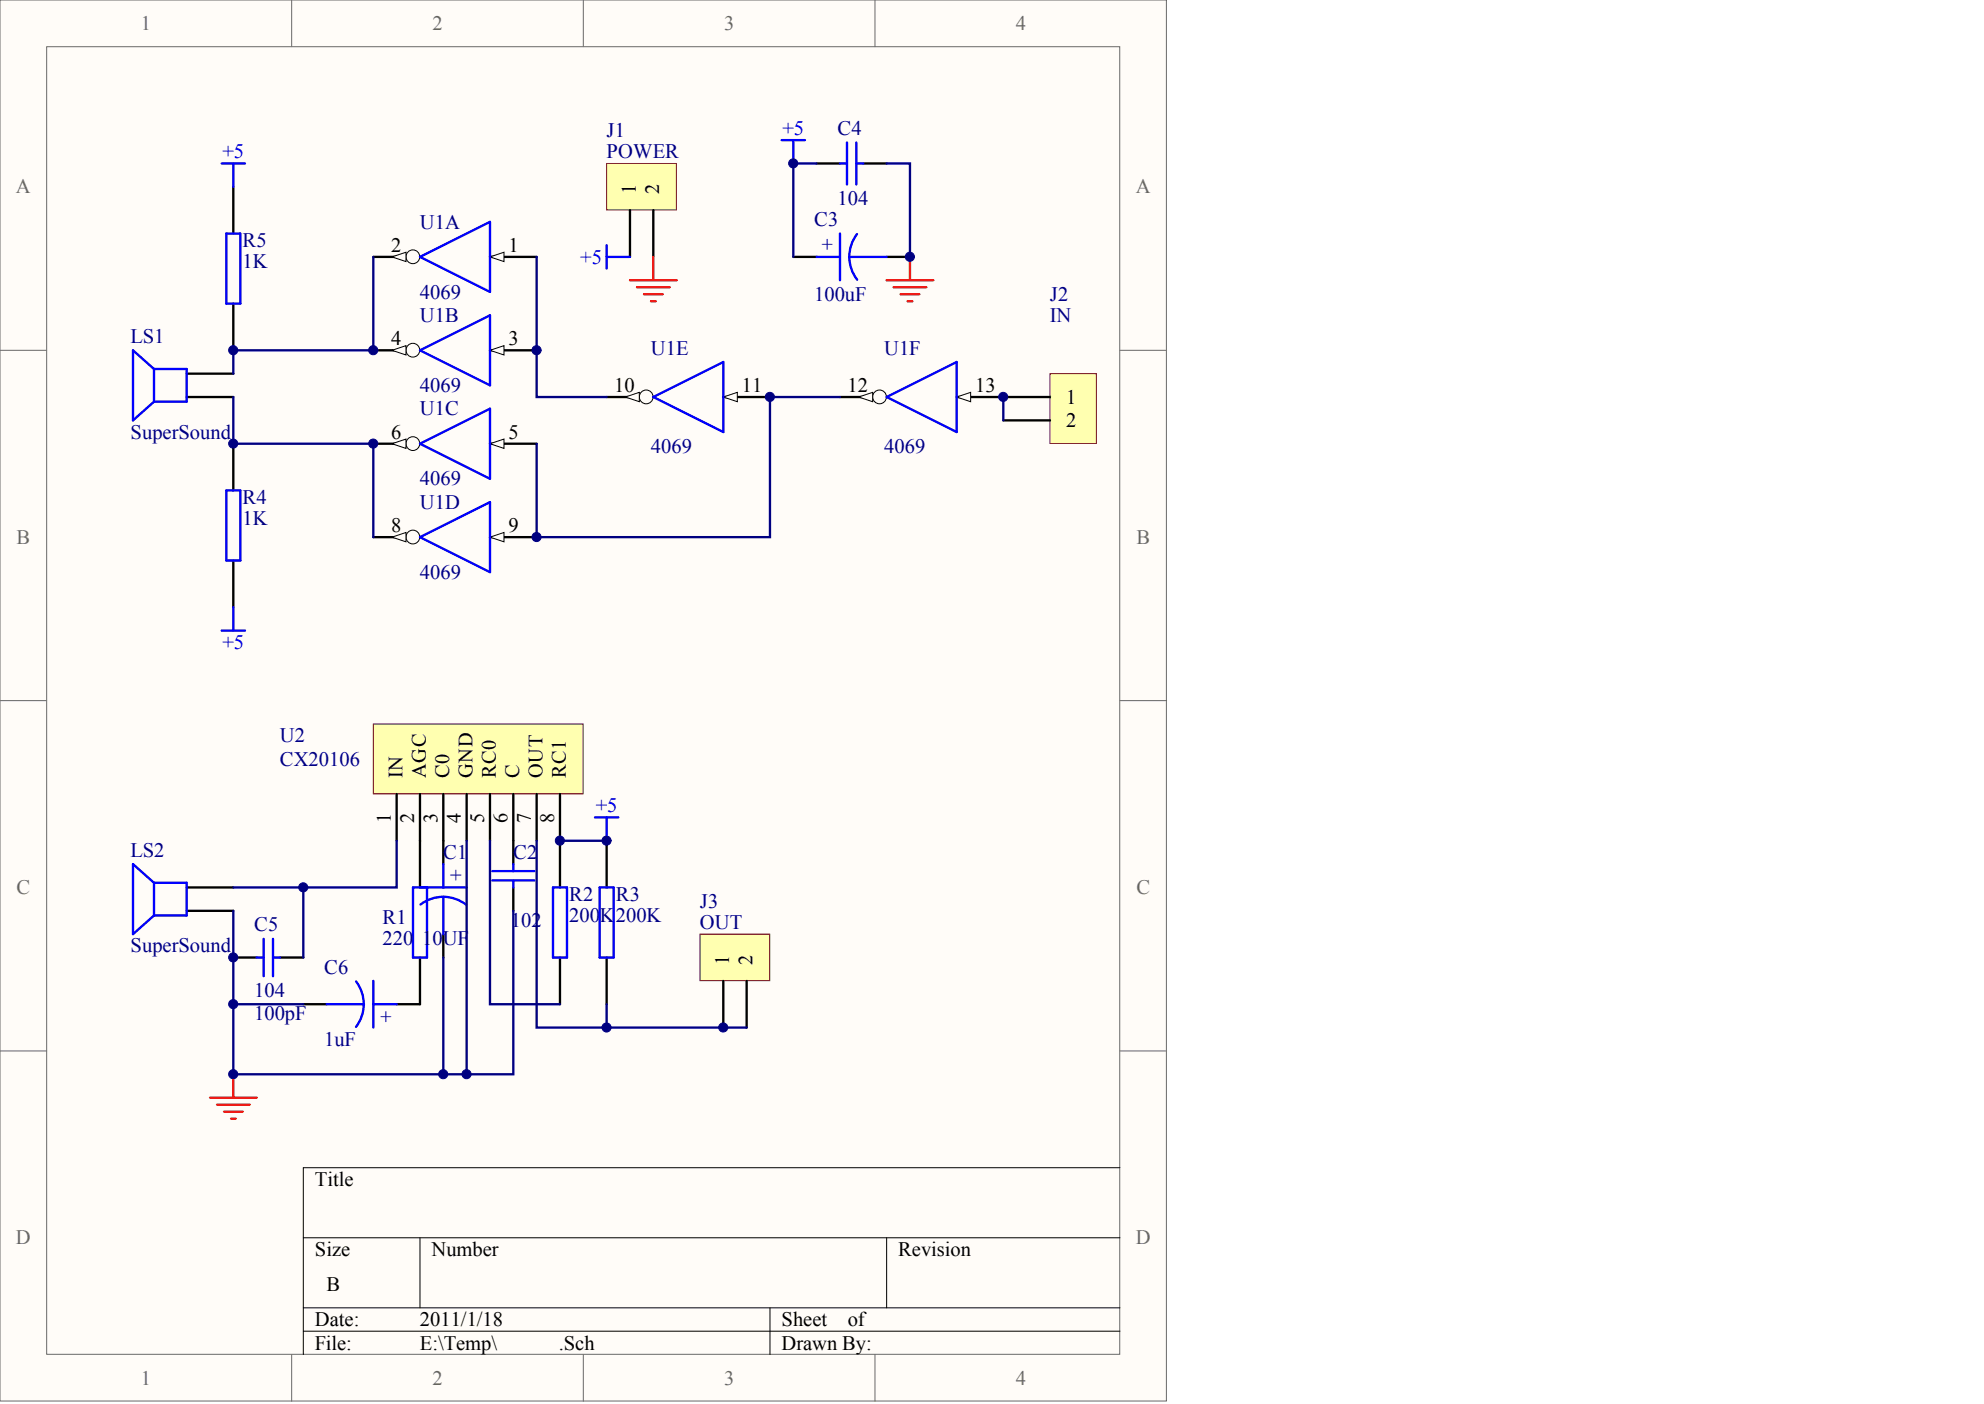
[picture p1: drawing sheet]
<svg xmlns="http://www.w3.org/2000/svg" width="840mm" height="594mm" viewBox="0 0 840 594" stroke-linecap="round" stroke-linejoin="round" font-family="sans-serif">
<g fill="#fffcf8" stroke="#696969" stroke-width=".42">
<path d="M0 0h493.6v592.8h-493.6z"/>
<path d="M19.7 19.8h454.2v553.3h-454.2z"/>
</g>
<path d="M123.4 0v19.8M246.9 0v19.8M370.3 0v19.8M0 148.2h19.7M474 148.2h19.7M0 296.5h19.7M474 296.5h19.7M0 444.7h19.7M474 444.7h19.7M123.4 573.2v19.7M246.9 573.2v19.7M370.3 573.2v19.7" fill="none" stroke="#696969" stroke-width=".42"/>
<path d="M474 494.1h-345.6v79.1M128.4 523.7h345.6M177.7 523.7v29.7M375.2 523.7v29.7M128.4 553.4h345.6M325.8 553.4v19.8M128.4 563.3h345.6" fill="none" stroke="#000" stroke-width=".42"/>
<path d="M79 158.1h19.7M79 168h19.7M404.8 168h19.8" fill="none" stroke="#000" stroke-width=".99"/>
<path d="M65.2 156.1l-8.9-7.9v29.7l8.9-7.9M65.2 156.1v13.9M65.2 156.1h13.8v13.9h-13.8" fill="none" stroke="#00f" stroke-width=".99"/>
<path d="M404.8 168l6-2v4z" fill="#fffcf8" stroke="#000" stroke-width=".42"/>
<path d="M355.5 168h19.7" fill="none" stroke="#000" stroke-width=".99"/>
<circle cx="372.2" cy="167.9" r="2.91" fill="#fffcf8" stroke="#000" stroke-width=".42"/>
<path d="M363.4 168l5.9-2v4z" fill="#fffcf8" stroke="#000" stroke-width=".42"/>
<path d="M375.2 168l29.6-14.8v29.6z" fill="none" stroke="#00f" stroke-width=".99"/>
<path d="M306.1 168h19.7" fill="none" stroke="#000" stroke-width=".99"/>
<path d="M306.1 168l5.9-2v4z" fill="#fffcf8" stroke="#000" stroke-width=".42"/>
<path d="M256.7 168h19.8" fill="none" stroke="#000" stroke-width=".99"/>
<circle cx="273.5" cy="167.9" r="2.91" fill="#fffcf8" stroke="#000" stroke-width=".42"/>
<path d="M264.6 168l6-2v4z" fill="#fffcf8" stroke="#000" stroke-width=".42"/>
<path d="M276.5 168l29.6-14.8v29.6z" fill="none" stroke="#00f" stroke-width=".99"/>
<path d="M207.4 108.7h19.7" fill="none" stroke="#000" stroke-width=".99"/>
<path d="M207.4 108.7l5.9-2v4z" fill="#fffcf8" stroke="#000" stroke-width=".42"/>
<path d="M158 108.7h19.7" fill="none" stroke="#000" stroke-width=".99"/>
<circle cx="174.7" cy="108.7" r="2.91" fill="#fffcf8" stroke="#000" stroke-width=".42"/>
<path d="M165.9 108.7l5.9-2v4z" fill="#fffcf8" stroke="#000" stroke-width=".42"/>
<path d="M177.7 108.7l29.7-14.8v29.6z" fill="none" stroke="#00f" stroke-width=".99"/>
<path d="M207.4 148.2h19.7" fill="none" stroke="#000" stroke-width=".99"/>
<path d="M207.4 148.2l5.9-1.9v3.9z" fill="#fffcf8" stroke="#000" stroke-width=".42"/>
<path d="M158 148.2h19.7" fill="none" stroke="#000" stroke-width=".99"/>
<circle cx="174.7" cy="148.2" r="2.91" fill="#fffcf8" stroke="#000" stroke-width=".42"/>
<path d="M165.9 148.2l5.9-1.9v3.9z" fill="#fffcf8" stroke="#000" stroke-width=".42"/>
<path d="M177.7 148.2l29.7-14.8v29.7z" fill="none" stroke="#00f" stroke-width=".99"/>
<path d="M207.4 187.8h19.7" fill="none" stroke="#000" stroke-width=".99"/>
<path d="M207.4 187.8l5.9-2v3.9z" fill="#fffcf8" stroke="#000" stroke-width=".42"/>
<path d="M158 187.8h19.7" fill="none" stroke="#000" stroke-width=".99"/>
<circle cx="174.7" cy="187.7" r="2.91" fill="#fffcf8" stroke="#000" stroke-width=".42"/>
<path d="M165.9 187.8l5.9-2v3.9z" fill="#fffcf8" stroke="#000" stroke-width=".42"/>
<path d="M177.7 187.8l29.7-14.9v29.7z" fill="none" stroke="#00f" stroke-width=".99"/>
<path d="M207.4 227.3h19.7" fill="none" stroke="#000" stroke-width=".99"/>
<path d="M207.4 227.3l5.9-2v4z" fill="#fffcf8" stroke="#000" stroke-width=".42"/>
<path d="M158 227.3h19.7" fill="none" stroke="#000" stroke-width=".99"/>
<circle cx="174.7" cy="227.2" r="2.91" fill="#fffcf8" stroke="#000" stroke-width=".42"/>
<path d="M165.9 227.3l5.9-2v4z" fill="#fffcf8" stroke="#000" stroke-width=".42"/>
<path d="M177.7 227.3l29.7-14.8v29.6z" fill="none" stroke="#00f" stroke-width=".99"/>
<path d="M227.1 108.7v59.3h29.6M355.5 168h-29.7v59.3h-98.7v-39.5" fill="none" stroke="#000080" stroke-width=".99"/>
<path d="M158 306.3h88.8v29.6h-88.8z" fill="#ffffb0" stroke="#800000" stroke-width=".42"/>
<g fill="none" stroke="#000" stroke-width=".99">
<path d="M167.9 336v19.8M177.7 336v39.5M187.6 336v29.6M197.5 336v19.8M207.4 336v19.8M217.2 336v29.6M227.1 336v19.8M237 336v39.5M256.7 355.8v19.7M79 375.5h19.7M217.2 375.5v9.9M79 385.4h19.7"/>
<path d="M187.6 395.3v9.9M177.7 405.2v19.7h-9.8M237 405.2v19.7M256.7 405.2v19.7M128.4 424.9h9.8"/>
</g>
<g fill="none" stroke="#00f" stroke-width=".99">
<path d="M251.8 345.9h9.9M256.7 345.9v9.9M65.2 373.5l-8.9-7.9v29.7l8.9-7.9M65.2 373.5v13.9M65.2 373.5h13.8v13.9h-13.8M180.7 375.5v29.7h-5.9v-29.7h22.7M187.6 379.5a15.7 15.7 0 0 1 9.6 3.3M187.6 379.5a15.7 15.7 0 0 0-9.7 3.2M187.6 365.6v9.9M187.6 379.5v15.8M208.3 372.6h17.8M208.3 368.6h17.8"/>
<path d="M217.2 365.6v3M217.2 372.6v2.9M234 375.5h5.9v29.7h-5.9zM253.8 375.5h5.9v29.7h-5.9zM150.7 415.3a15.8 15.8 0 0 1 0 19.2M158 415v19.8M138.2 424.9h15.8M158 424.9h9.9"/>
</g>
<path d="M167.9 355.8v19.7h-69.2M207.4 355.8v69.1h29.6M237 355.8h19.7M98.7 424.9h29.7" fill="none" stroke="#000080" stroke-width=".99"/>
<path d="M98.7 454.6v9.9M88.9 464.5h19.7M91.8 467.4h13.9M94.8 470.4h7.9M97.8 473.3h1.9" fill="none" stroke="#f00" stroke-width=".99"/>
<path d="M444.3 158.1h19.7v29.6h-19.7z" fill="#ffffb0" stroke="#800000" stroke-width=".42"/>
<path d="M424.6 168h19.7M424.6 177.9h19.7" fill="none" stroke="#000" stroke-width=".99"/>
<path d="M256.7 69.2h29.6v19.6h-29.6z" fill="#ffffb0" stroke="#800000" stroke-width=".42"/>
<path d="M266.6 88.9v19.8M276.5 88.9v19.8" fill="none" stroke="#000" stroke-width=".99"/>
<path d="M296.2 395.3h29.5v19.6h-29.5z" fill="#ffffb0" stroke="#800000" stroke-width=".42"/>
<path d="M98.7 79.1v19.7M345.6 69.2h9.9M365.3 69.2h9.9M335.7 108.7h9.9M375.2 108.7h9.9M98.7 128.5v19.7M98.7 187.8v19.7M98.7 237.2v19.7M98.7 405.2h9.9M118.5 405.2h9.9M306.1 415v19.8M316 415v19.8" fill="none" stroke="#000" stroke-width=".99"/>
<g fill="none" stroke="#00f" stroke-width=".99">
<path d="M330.8 59.3h9.9M335.7 59.3v9.9M93.8 69.2h9.9M98.7 69.2v9.9M355.5 69.2h2.9M358.4 60.3v17.8M362.4 69.2h2.9M362.4 60.3v17.8M95.8 98.8h5.9v29.7h-5.9zM355.5 98.8v19.8M362.7 99a15.8 15.8 0 0 0-3.3 9.7M256.7 103.8v9.8"/>
<path d="M256.7 108.7h9.9M345.6 108.7h9.9M359.4 108.7h15.8M359.4 108.7a15.8 15.8 0 0 0 3.3 9.6M95.8 207.5h5.9v29.7h-5.9zM98.7 256.9v9.9M93.8 266.8h9.9M111.6 397.3v15.8M115.5 397.3v15.8M108.6 405.2h3M115.5 405.2h3"/>
</g>
<path d="M266.6 118.6h19.8M276.5 108.7v9.9M375.2 118.6h19.8M385.1 108.7v9.9M269.6 121.5h13.8M272.5 124.5h7.9M275.5 127.5h2M378.2 121.5h13.8M381.1 124.5h7.9M384.1 127.5h2" fill="none" stroke="#f00" stroke-width=".99"/>
<path d="M345.6 69.2h-9.9v39.5M375.2 69.2h9.9v39.5M158 108.7v39.5h-59.3v9.9M98.7 168v19.8h59.3v39.5M424.6 168v9.9M197.5 355.8v98.8M227.1 355.8v79h88.9M128.4 375.5v29.7M98.7 385.4v69.2h118.5v-69.2M187.6 405.2v49.4M256.7 424.9v9.9" fill="none" stroke="#000080" stroke-width=".99"/>
<g fill="#000080" stroke="#000080" stroke-width=".42">
<circle cx="98.7" cy="454.5" r="1.93"/>
<circle cx="98.7" cy="424.9" r="1.93"/>
<circle cx="98.7" cy="405.1" r="1.93"/>
<circle cx="98.7" cy="187.7" r="1.93"/>
<circle cx="98.7" cy="148.2" r="1.93"/>
<circle cx="128.3" cy="375.5" r="1.93"/>
<circle cx="157.9" cy="187.7" r="1.93"/>
<circle cx="157.9" cy="148.2" r="1.93"/>
<circle cx="187.6" cy="454.5" r="1.93"/>
<circle cx="197.4" cy="454.5" r="1.93"/>
<circle cx="227.1" cy="227.2" r="1.93"/>
<circle cx="227.1" cy="148.2" r="1.93"/>
<circle cx="236.9" cy="355.7" r="1.93"/>
<circle cx="256.7" cy="434.8" r="1.93"/>
<circle cx="256.7" cy="355.7" r="1.93"/>
<circle cx="306" cy="434.8" r="1.93"/>
<circle cx="325.8" cy="167.9" r="1.93"/>
<circle cx="335.7" cy="69.1" r="1.93"/>
<circle cx="385" cy="108.7" r="1.93"/>
<circle cx="424.5" cy="167.9" r="1.93"/>
</g>
<g font-size="8.7" fill="#696969">
<text x="59.5" y="12.7">1</text>
<text x="183" y="12.7">2</text>
<text x="306.4" y="12.7">3</text>
<text x="429.8" y="12.7">4</text>
<text x="6.7" y="81.9">A</text>
<text x="480.7" y="81.9">A</text>
<text x="7" y="230.1">B</text>
<text x="481" y="230.1">B</text>
<text x="7" y="378.3">C</text>
<text x="481" y="378.3">C</text>
<text x="6.7" y="526.6">D</text>
<text x="480.7" y="526.6">D</text>
<text x="59.5" y="585.8">1</text>
<text x="183" y="585.8">2</text>
<text x="306.4" y="585.8">3</text>
<text x="429.8" y="585.8">4</text>
</g>
<g font-size="8.7" fill="#000080">
<text x="256.7" y="58.1">J1</text>
<text x="354.5" y="57.2">C4</text>
<text x="256.7" y="67">POWER</text>
<text x="354.5" y="86.8">104</text>
<text x="344.6" y="95.7">C3</text>
<text x="177.7" y="96.7">U1A</text>
<text x="102.7" y="104.6">R5</text>
<text x="102.7" y="113.5">1K</text>
<text x="177.7" y="126.3">4069</text>
<text x="344.6" y="127.3">100uF</text>
<text x="444.3" y="127.3">J2</text>
<text x="177.7" y="136.2">U1B</text>
<text x="444.3" y="136.2">IN</text>
<text x="55.3" y="145.1">LS1</text>
<text x="275.5" y="150.1">U1E</text>
<text x="374.2" y="150.1">U1F</text>
<text x="177.7" y="165.9">4069</text>
<text x="177.7" y="175.7">U1C</text>
<text x="55.3" y="185.6">SuperSound</text>
<text x="275.5" y="191.6">4069</text>
<text x="374.2" y="191.6">4069</text>
<text x="177.7" y="205.4">4069</text>
<text x="102.7" y="213.3">R4</text>
<text x="177.7" y="215.3">U1D</text>
<text x="102.7" y="222.2">1K</text>
<text x="177.7" y="244.9">4069</text>
<text x="118.5" y="314.1">U2</text>
<text x="118.5" y="324">CX20106</text>
<text x="55.3" y="362.5">LS2</text>
<text x="187.6" y="363.5">C1</text>
<text x="217.2" y="363.5">C2</text>
<text x="190.6" y="373.4">+</text>
<text x="240.9" y="381.3">R2</text>
<text x="260.7" y="381.3">R3</text>
<text x="296.2" y="384.3">J3</text>
<text x="107.6" y="394.1">C5</text>
<text x="161.9" y="391.2">R1</text>
<text x="216.2" y="392.2">102</text>
<text x="240.9" y="390.2">200K</text>
<text x="260.7" y="390.2">200K</text>
<text x="296.2" y="393.1">OUT</text>
<text x="161.9" y="400.1">220</text>
<text x="178.7" y="400.1">10UF</text>
<text x="55.3" y="403">SuperSound</text>
<text x="137.3" y="411.9">C6</text>
<text x="107.6" y="421.8">104</text>
<text x="107.6" y="431.7">100pF</text>
<text x="137.3" y="442.6">1uF</text>
</g>
<g font-size="8.7" fill="#00f">
<text x="331.1" y="57.2">+5</text>
<text x="94.1" y="67">+5</text>
<text x="245.5" y="111.5">+5</text>
<text x="94.1" y="274.6">+5</text>
<text x="252.1" y="343.7">+5</text>
</g>
<g font-size="8.7">
<text x="165.5" y="106.6">2</text>
<text x="215.3" y="106.6">1</text>
<text x="165.5" y="146.1">4</text>
<text x="215.3" y="146.1">3</text>
<text x="259.9" y="165.9">10</text>
<text x="314" y="165.9">11</text>
<text x="358.6" y="165.9">12</text>
<text x="412.7" y="165.9">13</text>
<text x="451.3" y="170.8">1</text>
<text x="165.5" y="185.6">6</text>
<text x="215.3" y="185.6">5</text>
<text x="451.3" y="180.7">2</text>
<text x="165.5" y="225.2">8</text>
<text x="215.3" y="225.2">9</text>
<text x="133.3" y="501.8">Title</text>
<text x="133.3" y="531.5">Size</text>
<text x="182.7" y="531.5">Number</text>
<text x="380.2" y="531.5">Revision</text>
<text x="138.2" y="546.3">B</text>
<text x="133.3" y="561.1">Date:</text>
<text x="177.7" y="561.1">2011/1/18</text>
<text x="330.8" y="561.1">Sheet</text>
<text x="358.7" y="561.1">of</text>
<text x="133.3" y="571">File:</text>
<text x="177.7" y="571">E:\Temp\</text>
<text x="236.4" y="571">.Sch</text>
<text x="330.8" y="571">Drawn By:</text>
</g>
<g font-size="8.6">
<text x="269" y="82" transform="rotate(-90 269 82)">1</text>
<text x="278.9" y="82" transform="rotate(-90 278.9 82)">2</text>
<text x="170.3" y="329.1" transform="rotate(-90 170.3 329.1)">IN</text>
<text x="180.2" y="329.1" transform="rotate(-90 180.2 329.1)">AGC</text>
<text x="190" y="329.1" transform="rotate(-90 190 329.1)">C0</text>
<text x="199.9" y="329.1" transform="rotate(-90 199.9 329.1)">GND</text>
<text x="209.8" y="329.1" transform="rotate(-90 209.8 329.1)">RC0</text>
<text x="219.7" y="329.1" transform="rotate(-90 219.7 329.1)">C</text>
<text x="229.5" y="329.1" transform="rotate(-90 229.5 329.1)">OUT</text>
<text x="239.4" y="329.1" transform="rotate(-90 239.4 329.1)">RC1</text>
<text x="165.4" y="348.3" transform="rotate(-90 165.4 348.3)">1</text>
<text x="175.2" y="348.3" transform="rotate(-90 175.2 348.3)">2</text>
<text x="185.1" y="348.3" transform="rotate(-90 185.1 348.3)">3</text>
<text x="195" y="348.3" transform="rotate(-90 195 348.3)">4</text>
<text x="204.8" y="348.3" transform="rotate(-90 204.8 348.3)">5</text>
<text x="214.7" y="348.3" transform="rotate(-90 214.7 348.3)">6</text>
<text x="224.6" y="348.3" transform="rotate(-90 224.6 348.3)">7</text>
<text x="234.5" y="348.3" transform="rotate(-90 234.5 348.3)">8</text>
<text x="308.5" y="408.1" transform="rotate(-90 308.5 408.1)">1</text>
<text x="318.4" y="408.1" transform="rotate(-90 318.4 408.1)">2</text>
</g>
<g font-size="8.6" fill="#000080">
<text x="353" y="105.7" transform="rotate(-90 353 105.7)">+</text>
<text x="160.5" y="427.9" transform="rotate(90 160.5 427.9)">+</text>
</g>
</svg>
